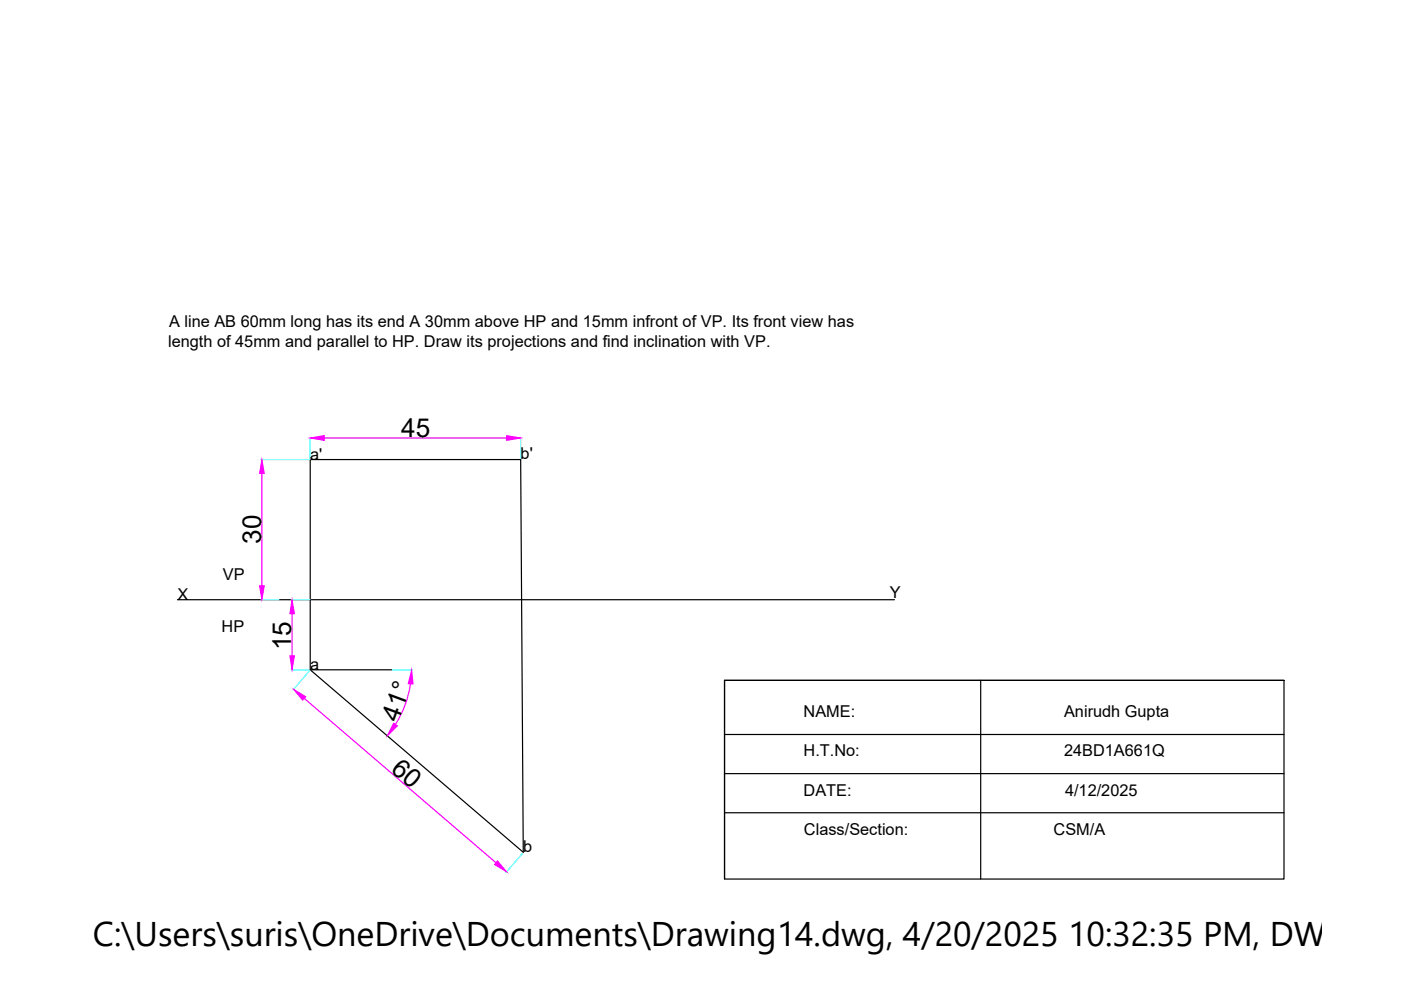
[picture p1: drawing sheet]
<svg xmlns="http://www.w3.org/2000/svg" width="297mm" height="210mm" viewBox="0 0 297 210" stroke-linecap="round" stroke-linejoin="round" font-family="sans-serif">
<!-- layer: 0 -->
<path d="M65.8 97.4h44.6l.5 83.3-45.1-38.7zM37.6 127.2h152M65.8 142h17.3M153.6 155.7h118.6M207.9 144.3v42.1M272.2 144.3h-118.6h118.6v42.1h-118.6v-42.1v42.1M153.6 164h118.6M153.6 172.3h118.6" fill="none" stroke="#000" stroke-width=".25"/>
<path d="M55.4 97.4h10.3M65.8 92.7v4.7M110.4 92.7v4.7M55.4 127.2h3.8M61.8 127.2h3.9M61.8 142h3.9M65.7 142.1l-3.6 4.2M83.2 142h4.2M110.9 180.8l-3.6 4.2" fill="none" stroke="#0ff" stroke-width=".25"/>
<path d="M68.7 92.9h38.7M55.5 100.4v23.8M61.9 130.1v9M64.5 148.1l40.6 34.8M87 145a21.5 21.5 0 0 1-3.2 8.6" fill="none" stroke="#f0f" stroke-width=".25"/>
<g fill="#f0f" stroke="#f0f" stroke-width=".21">
<path d="M65.8 92.9l2.9-.5v1z"/>
<path d="M107.4 92.4l3 .5-3 .5z"/>
<path d="M55.5 97.4l.5 3h-1z"/>
<path d="M55 124.2h1l-.5 3z"/>
<path d="M61.9 127.2l.5 2.9h-.9z"/>
<path d="M61.5 139.1h.9l-.5 2.9z"/>
<path d="M62.3 146.2l2.5 1.5-.6 .7z"/>
<path d="M105.5 182.5l1.9 2.4-2.6-1.6z"/>
<path d="M83.5 153.3l.8 .6-2.2 2.1z"/>
<path d="M87.3 142l.3 3h-1z"/>
</g>
<text font-size="7.3" x="19.7" y="200.6">C:\Users\suris\OneDrive\Documents\Drawing14.dwg, 4/20/2025 10:32:35 PM, DWG To</text>
<g font-size="5.5">
<text x="85.1" y="92.7">45</text>
<text x="55.4" y="115.3" transform="rotate(-90 55.4 115.3)">30</text>
<text x="61.8" y="137.9" transform="rotate(-90 61.8 137.9)">15</text>
<text x="84.4" y="153.2" transform="rotate(-70 84.4 153.2)">41°</text>
<text x="82.6" y="163.4" transform="rotate(41 82.6 163.4)">60</text>
</g>
<g font-size="3.5">
<text x="35.8" y="69.4">A line AB 60mm long has its end A 30mm above HP and 15mm infront of VP. Its front view has</text>
<text x="35.6" y="73.6">length of 45mm and parallel to HP. Draw its projections and find inclination with VP.</text>
<text x="65.8" y="97.4">a'</text>
<text x="110.4" y="97.4">b'</text>
<text x="47.3" y="123">VP</text>
<text x="37.6" y="127.1">X</text>
<text x="188.7" y="126.8">Y</text>
<text x="47" y="134">HP</text>
<text x="65.8" y="142">a</text>
<text x="170.4" y="152.1">NAME:</text>
<text x="225.6" y="152.1">Anirudh Gupta</text>
<text x="170.4" y="160.4">H.T.No:</text>
<text x="225.6" y="160.4">24BD1A661Q</text>
<text x="170.4" y="168.7">DATE:</text>
<text x="225.8" y="168.7">4/12/2025</text>
<text x="170.5" y="177">Class/Section:</text>
<text x="223.4" y="177">CSM/A</text>
<text x="110.9" y="180.7">b</text>
</g>
</svg>
